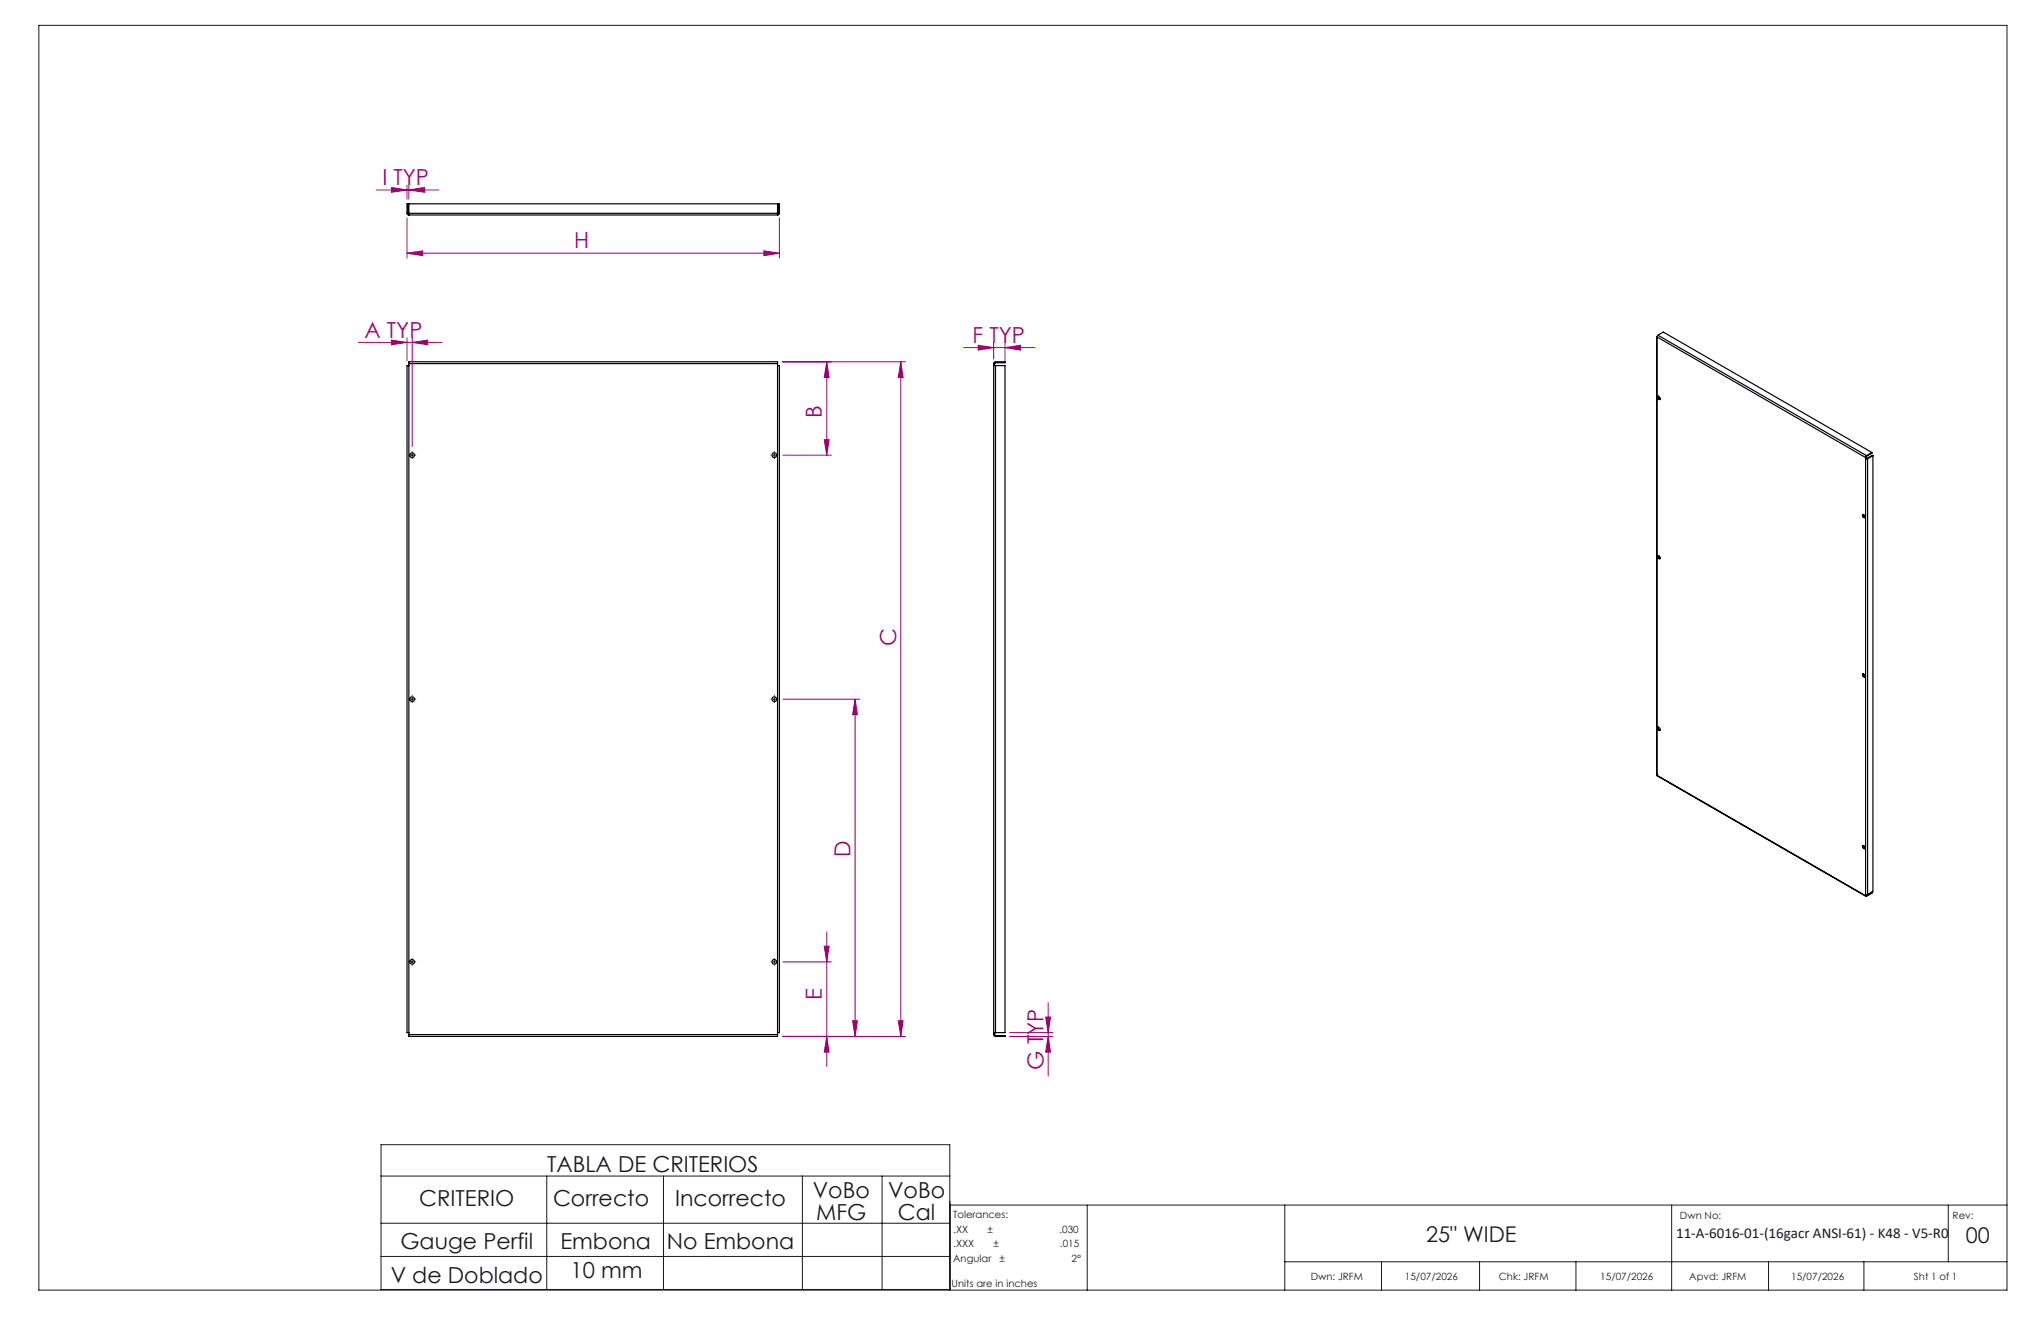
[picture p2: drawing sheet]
<svg xmlns="http://www.w3.org/2000/svg" width="432mm" height="279mm" viewBox="0 0 432 279" stroke-linecap="round" stroke-linejoin="round" font-family="sans-serif">
<g fill="none" stroke="#191924" stroke-width=".21">
<path d="M8.2 5.4h416.4v267.5h-416.4zM86.9 96.3h.6M87.2 96v.6M163.5 96.3h.6M163.8 96v.6M86.9 147.9h.6M87.2 147.6v.6M163.5 147.9h.6M163.8 147.6v.6M86.9 203.4h.6M87.2 203.1v.6M163.5 203.4h.6"/>
<path d="M163.8 203.1v.6M80.6 248.7h120.3M80.6 258.7h120.3M115.7 248.7v24M140.4 248.7v24M169.8 248.7v24M186.6 248.7v24M200.9 254.9h223.7M230 254.9v18M271.8 254.9v18M353.7 254.9v18M412.2 254.9v12"/>
<path d="M80.6 265.7h120.3M200.9 272.7h-120.3v-30.6h120.3v30.8M271.8 266.9h152.8M292.3 266.9v6M313 266.9v6M333.4 266.9v6M374.2 266.9v6M394.3 266.9v6"/>
</g>
<g fill="none" stroke="#000" stroke-width=".25">
<path d="M86.1 45.1l.2 .3 .2 .1M86.1 45.1v-2h.2v2M86.1 45.1h.2M86.3 45.1l.2 .2M86.5 45.1v.4M86.5 45.1v-2h78v2M86.5 45.1h78M86.5 45.5h78M164.5 45.1v.4M164.5 45.3l.2-.1v-2.1h.2v2.1l-.4 .3M86.5 76.9v-.4h78v.4M86.5 77.3h-.4v141.1h.4"/>
<path d="M86.5 76.9h78M86.5 76.9v141.9M164.5 77.3h.4v141.1h-.4M164.5 76.9v141.9M210.2 77.3h.4M210.2 76.9v141.9l.3 .4h2.1v-.2h-2.1l-.1-.6M210.2 76.9h.2M210.4 76.9v.4M210.6 76.7l-.2 .2M210.6 76.5l-.3 .1-.1 .3M210.6 76.5h2v.2h-2M210.6 76.5v.2"/>
<path d="M210.6 77.3v141.1M210.6 77.3h2v141.1h-2M350.5 71.4l.1 92.3M350.6 71.3v.2M350.6 71.3l44.1 25.5M350.6 71.3v92.7M350.8 70.9l-.2 .4M350.8 70.9l44.1 25.5M350.8 70.9l1.1-.7 44.1 25.5M350.7 83.9a.35 .35 0 0 1 .5 .1 .35 .35 0 0 1-.2 .5l-.3-.4zM350.8 83.8v.3l.4 .4M394.7 96.8v92.6"/>
<path d="M394.8 96.9l-.1 .1h.4M394.8 96.7l-.1 .1M394.8 96.7v.2M394.9 96.5l-.1 .2M394.9 96.4l-.2 .4M394.9 96.4v.1M395.1 97v92.2M396 95.7l-1.1 .7M396 95.7v.1l-1.1 .7M396.2 96.4l-.1-.1-1.1 .7-.2-.1M396.2 96.4l-1.1 .6M396.2 96.4v92.1l-1.1 .7"/>
<path d="M350.7 117.6a.37 .37 0 0 1 .4 .2 .37 .37 0 0 1-.1 .4l-.3-.3zM350.8 117.5v.3l.4 .3M394.1 108.8h.1a.38 .38 0 0 1 .4 .3 .38 .38 0 0 1-.2 .4l-.3-.2zM394.2 108.8v.4l.3 .3M350.7 153.9a.37 .37 0 0 1 .5 .1 .37 .37 0 0 1-.2 .5l-.3-.3zM350.8 153.8v.3l.4 .3M394.1 142.5a.38 .38 0 0 1 .4 .3 .38 .38 0 0 1-.2 .4l-.2-.2zM394.2 142.5v.4l.3 .3M350.6 164l44.2 25.6M350.6 164l44.1 25.4M394.1 178.8h.1a.34 .34 0 0 1 .4 .3 .34 .34 0 0 1-.3 .4l-.2-.2zM394.2 178.8v.4l.3 .3"/>
<path d="M394.7 189.2h.4M394.8 189.4h.1M394.8 189.2v.2M395.9 188.7l.1 .1M396 188.8l-1.1 .8-.2-.2M396 188.8l-1.1 .6M86.5 218.8v.4h78v-.4M86.5 218.8h78M210.2 218.4h.4"/>
<circle cx="87.2" cy="96.3" r=".49"/>
<circle cx="163.8" cy="96.3" r=".49"/>
<circle cx="87.2" cy="147.9" r=".5"/>
<circle cx="163.8" cy="147.9" r=".5"/>
<circle cx="87.2" cy="203.4" r=".5"/>
<circle cx="163.8" cy="203.4" r=".5"/>
</g>
<g fill="none" stroke="#a0006e" stroke-width=".21">
<path d="M82.8 39.7l3.3 .5-3.3 .5zM86.1 39.2v2.9M86.5 39.2v2.9M79.6 40.2h13.3M86.1 53.6l3.3-.5v1zM86.1 46.1v8.5M86.1 53.6h78.8M86.5 40.2l3.3-.5v1zM161.6 53.1l3.3 .5-3.3 .5zM164.9 46.1v8.5M75.8 72.4h17.8M82.8 71.9l3.3 .5-3.3 .5z"/>
<path d="M86.1 71.4v4.9M87.2 72.4l3.3-.5v1zM87.2 71.4v23.1M165.5 76.5h26.1M174.9 76.5l.5 3.3h-1zM174.9 76.5v19.8M190.6 76.5l.5 3.3h-1.1zM190.6 76.5v142.7M203.9 73.5h15.1M206.9 73l3.3 .5-3.3 .5zM210.2 72.5v3.4M212.6 73.5l3.3-.5v1z"/>
<path d="M212.6 72.5v3.8M165.6 96.3h10.3M174.4 93h1l-.5 3.3zM165.6 147.9h16.3M180.9 147.9l.5 3.3h-1zM180.9 147.9v71.3M174.9 197.1v28.5M165.5 219.2h26.1M165.6 203.4h10.3M174.4 200.1h1l-.5 3.3zM174.9 219.2l.5 3.3h-1zM180.4 215.9h1l-.5 3.3z"/>
<path d="M190 215.9h1.1l-.5 3.3zM213.6 219.2h9.1M213.6 218.4h9.1M221.2 215.1h1l-.4 3.3zM221.8 219.2l.4 3.3h-1zM221.8 212.1v15.5"/>
</g>
<g fill="none" stroke="#191924" stroke-width=".21" stroke-dasharray="15.2 1.3 1.3 1.3" stroke-linecap="butt">
<path d="M86.6 96.3h-.2M87.2 95.6v-.1M87.2 96.9v.2M87.8 96.3h.2M163.2 96.3h-.2M163.8 95.6v-.1M163.8 96.9v.2M164.5 96.3h.1M86.6 147.9h-.2M87.2 147.2v-.2M87.2 148.5v.2M87.8 147.9h.2"/>
<path d="M163.2 147.9h-.2M163.8 147.2v-.2M163.8 148.5v.2M164.5 147.9h.1M86.6 203.4h-.2M87.2 202.8v-.2M87.2 204v.2M87.8 203.4h.2M163.2 203.4h-.2M163.8 202.8v-.2M163.8 204v.2M164.5 203.4h.1"/>
</g>
<g fill="#a0006e">
<path d="M82.8 71.9l3.3 .5-3.3 .5zM87.2 72.4l3.3-.5v1zM206.9 73l3.3 .5-3.3 .5zM212.6 73.5l3.3-.5v1zM86.1 53.6l3.3-.5v1zM161.6 53.1l3.3 .5-3.3 .5zM82.8 39.7l3.3 .5-3.3 .5zM86.5 40.2l3.3-.5v1z"/>
<path d="M180.4 215.9h1l-.5 3.3zM180.9 147.9l.5 3.3h-1z"/>
<path d="M174.9 76.5l.5 3.3h-1zM174.4 93h1l-.5 3.3zM174.4 200.1h1l-.5 3.3zM174.9 219.2l.5 3.3h-1zM190.6 76.5l.5 3.3h-1.1zM190 215.9h1.1l-.5 3.3zM221.2 215.1h1l-.4 3.3zM221.8 219.2l.4 3.3h-1z"/>
</g>
<g font-size="4.7" fill="#a0006e">
<text x="80.9" y="39.1">I TYP</text>
<text x="121.5" y="52.5">H</text>
<text x="77.1" y="71.4">A TYP</text>
<text x="205.8" y="72.5">F TYP</text>
<text x="173.9" y="88.4" transform="rotate(-90 173.9 88.4)">B</text>
<text x="189.6" y="136.7" transform="rotate(-90 189.6 136.7)">C</text>
<text x="179.9" y="181.3" transform="rotate(-90 179.9 181.3)">D</text>
<text x="173.9" y="211.5" transform="rotate(-90 173.9 211.5)">E</text>
<text x="220.7" y="226.3" transform="rotate(-90 220.7 226.3)">G TYP</text>
</g>
<g font-size="4.7" fill="#191924">
<text x="115.7" y="247.8">TABLA DE CRITERIOS</text>
<text x="88.7" y="255.2">CRITERIO</text>
<text x="117" y="255.2">Correcto</text>
<text x="142.8" y="255.2">Incorrecto</text>
<text x="171.9" y="253.4">VoBo</text>
<text x="172.7" y="257.9">MFG</text>
<text x="187.9" y="253.4">VoBo</text>
<text x="190" y="257.9">Cal</text>
<text x="84.7" y="264.2">Gauge Perfil</text>
<text x="118.6" y="264.2">Embona</text>
<text x="141.1" y="264.2">No Embona</text>
<text x="82.7" y="271.4">V de Doblado</text>
<text x="120.7" y="270.4">10 mm</text>
</g>
<g font-size="4.6" fill="#191924">
<text x="301.7" y="262.7">25&quot; WIDE</text>
<text x="415.9" y="263">00</text>
</g>
<text font-size="3.2" fill="#191924" x="354.6" y="261.8">11-A-6016-01-(16gacr ANSI-61) - K48 - V5-R0</text>
<g font-size="2.1" fill="#191924">
<text x="201.7" y="257.6">Tolerances:</text>
<text x="355.4" y="257.8">Dwn No:</text>
<text x="413.1" y="257.8">Rev:</text>
<text x="201.7" y="260.7">.XX</text>
<text x="201.7" y="263.9">.XXX</text>
<text x="208.9" y="260.7">±</text>
<text x="210.2" y="263.9">±</text>
<text x="224.1" y="260.7">.030</text>
<text x="224.3" y="263.9">.015</text>
<text x="201.7" y="267">Angular</text>
<text x="211.5" y="267">±</text>
<text x="226.7" y="267">2°</text>
<text x="201.3" y="272.3">Units are in inches</text>
<text x="277.3" y="270.7">Dwn: JRFM</text>
<text x="297.2" y="270.7">15/07/2026</text>
<text x="317.1" y="270.7">Chk: JRFM</text>
<text x="338.6" y="270.7">15/07/2026</text>
<text x="357.4" y="270.7">Apvd: JRFM</text>
<text x="378.9" y="270.7">15/07/2026</text>
<text x="404.9" y="270.7">Sht 1 of 1</text>
</g>
</svg>
